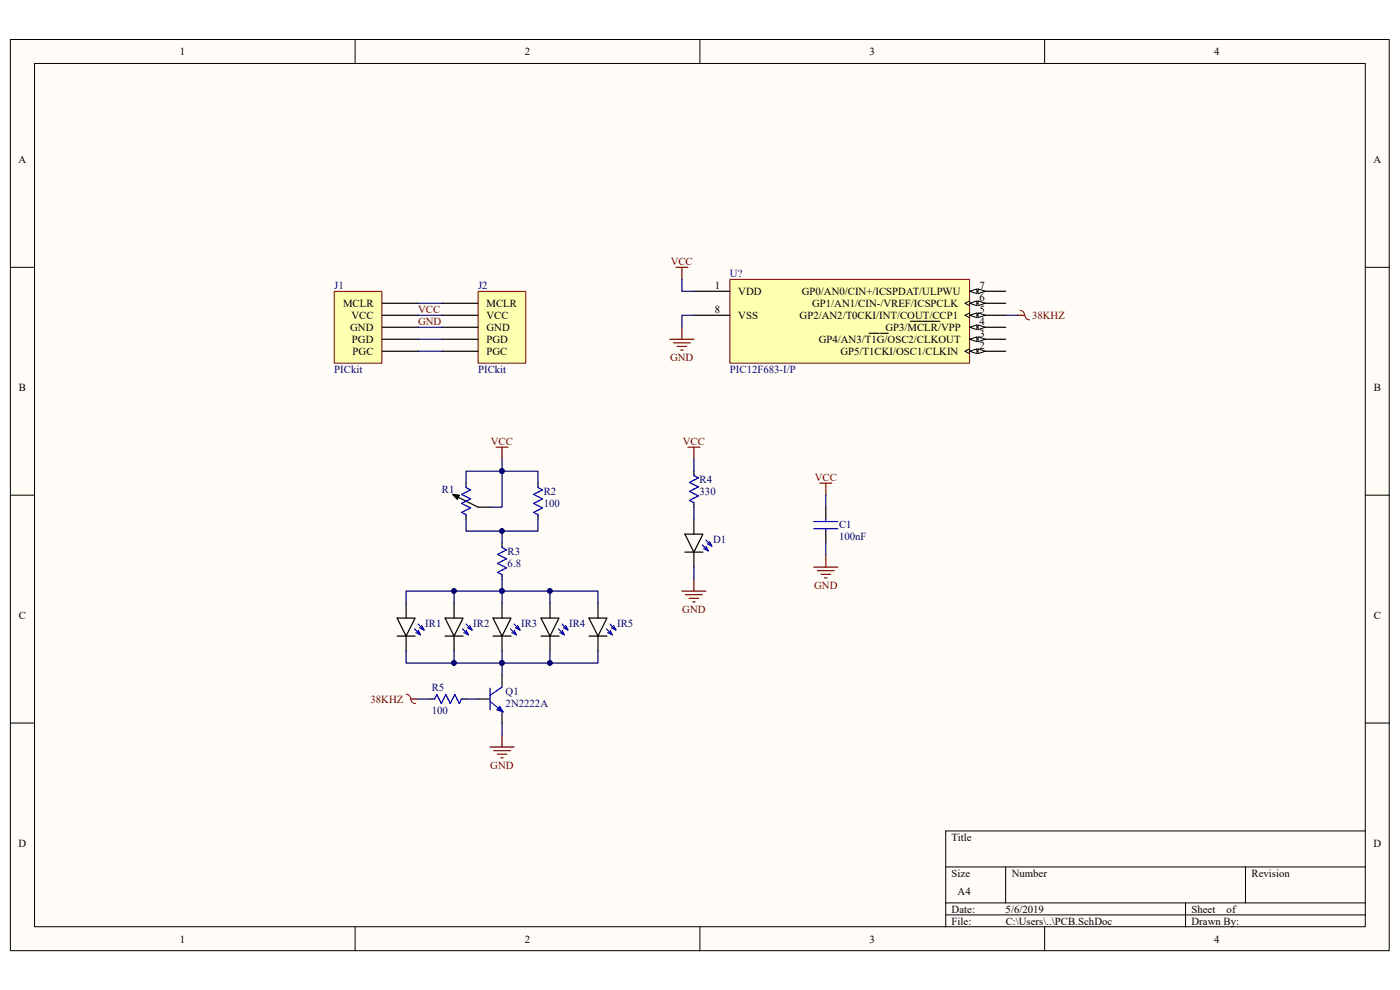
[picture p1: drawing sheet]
<svg xmlns="http://www.w3.org/2000/svg" width="297mm" height="210mm" viewBox="0 0 297 210" stroke-linecap="round" stroke-linejoin="round" font-family="sans-serif">
<path d="M2.2 8.4h292.5v193.3h-292.5z" fill="#fffcf8"/>
<path d="M2.2 8.4h292.5v193.3h-292.5z" fill="none" stroke="#000" stroke-width=".21"/>
<path d="M7.4 13.5h282.2v183.1h-282.2z" fill="#fffcf8"/>
<g fill="none" stroke="#000" stroke-width=".21">
<path d="M7.3 13.5h282.3v183.1h-282.3zM75.3 8.4v5.1M148.5 8.4v5.1M221.6 8.4v5.1M2.2 56.7h5.1M289.7 56.7h5.1M2.2 105h5.1M289.7 105h5.1M2.2 153.4h5.1M289.7 153.4h5.1M289.7 176.3h-89.1v20.3M75.3 196.6v5.1"/>
<path d="M148.5 196.6v5.1M200.6 183.9h89.1M200.6 191.5h89.1M200.6 194.1h89.1M213.4 183.9v7.6M221.6 196.6v5.1M251.5 191.5v5.1M264.2 183.9v7.6"/>
</g>
<path d="M71 61.8h10v15.2h-10z" fill="#ffffb0"/>
<path d="M70.9 61.8h10.1v15.2h-10.1z" fill="none" stroke="#800000" stroke-width=".21"/>
<path d="M81.1 64.3h7.6M81.1 66.9h7.6M81.1 69.4h7.6M81.1 72h7.6M81.1 74.5h7.6" fill="none" stroke="#000" stroke-width=".25"/>
<path d="M101.5 61.8h10v15.2h-10z" fill="#ffffb0"/>
<path d="M101.4 61.8h10.1v15.2h-10.1z" fill="none" stroke="#800000" stroke-width=".21"/>
<path d="M93.8 64.3h7.6M93.8 66.9h7.6M93.8 69.4h7.6M93.8 72h7.6M93.8 74.5h7.6" fill="none" stroke="#000" stroke-width=".25"/>
<path d="M154.9 59.3h50.8v17.7h-50.8z" fill="#ffffb0"/>
<path d="M154.9 59.3h50.8v17.7h-50.8z" fill="none" stroke="#800000" stroke-width=".21"/>
<path d="M147.2 61.8h7.6M205.7 74.5h7.7" fill="none" stroke="#000" stroke-width=".25"/>
<path d="M205.7 74l-1 .5 1 .5" fill="none" stroke="#000" stroke-width=".21"/>
<path d="M205.7 74.5l1.5-.5v1z" fill="#fffcf8"/>
<path d="M205.7 74.5l1.5-.5v1z" fill="none" stroke="#000" stroke-width=".21"/>
<path d="M207.5 74l1.5 .5-1.5 .5z" fill="#fffcf8"/>
<path d="M207.5 74l1.5 .5-1.5 .5z" fill="none" stroke="#000" stroke-width=".21"/>
<path d="M205.7 72h7.7" fill="none" stroke="#000" stroke-width=".25"/>
<path d="M205.7 72l1.5-.5v1z" fill="#fffcf8"/>
<path d="M205.7 72l1.5-.5v1z" fill="none" stroke="#000" stroke-width=".21"/>
<path d="M207.5 71.5l1.5 .5-1.5 .5z" fill="#fffcf8"/>
<path d="M207.5 71.5l1.5 .5-1.5 .5z" fill="none" stroke="#000" stroke-width=".21"/>
<path d="M184.4 70.7h2.1M186.8 70.7h1.6M205.7 69.4h7.7" fill="none" stroke="#000" stroke-width=".25"/>
<path d="M205.7 69.4l1.5-.5v1z" fill="#fffcf8"/>
<path d="M205.7 69.4l1.5-.5v1z" fill="none" stroke="#000" stroke-width=".21"/>
<path d="M207.5 68.9l1.5 .5-1.5 .5z" fill="#fffcf8"/>
<path d="M205.7 66.4l-1 .5 1 .5M207.5 68.9l1.5 .5-1.5 .5z" fill="none" stroke="#000" stroke-width=".21"/>
<path d="M193.1 68.2h3.4M196.6 68.2h2.8M205.7 66.9h7.7" fill="none" stroke="#000" stroke-width=".25"/>
<path d="M205.7 66.9l1.5-.5v1z" fill="#fffcf8"/>
<path d="M205.7 66.9l1.5-.5v1z" fill="none" stroke="#000" stroke-width=".21"/>
<path d="M207.5 66.4l1.5 .5-1.5 .5z" fill="#fffcf8"/>
<path d="M205.7 63.8l-1 .5 1 .5M207.5 66.4l1.5 .5-1.5 .5z" fill="none" stroke="#000" stroke-width=".21"/>
<path d="M205.7 64.3h7.7" fill="none" stroke="#000" stroke-width=".25"/>
<path d="M205.7 64.3l1.5-.5v1z" fill="#fffcf8"/>
<path d="M205.7 64.3l1.5-.5v1z" fill="none" stroke="#000" stroke-width=".21"/>
<path d="M207.5 63.8l1.5 .5-1.5 .5z" fill="#fffcf8"/>
<path d="M207.5 63.8l1.5 .5-1.5 .5z" fill="none" stroke="#000" stroke-width=".21"/>
<path d="M205.7 61.8h7.7" fill="none" stroke="#000" stroke-width=".25"/>
<path d="M205.7 61.8l1.5-.5v1z" fill="#fffcf8"/>
<path d="M205.7 61.8l1.5-.5v1z" fill="none" stroke="#000" stroke-width=".21"/>
<path d="M207.5 61.3l1.5 .5-1.5 .5z" fill="#fffcf8"/>
<path d="M207.5 61.3l1.5 .5-1.5 .5zM96 104.9l1.5 .1-.5 1z" fill="none" stroke="#000" stroke-width=".21"/>
<g fill="none" stroke="#000" stroke-width=".25">
<path d="M147.2 66.9h7.6M147.2 100v.6M96.3 105l5.1 2.6h2.6M98.9 102.5v.6M98.9 109.5v.6M106.5 115.2v.7M114.1 102.5v.6M114.1 109.5v.6M145.3 113.3h3.8l-1.9 3.8zM145.3 117.1h3.8M147.2 106.9v.7M147.2 110.1v3.2"/>
<path d="M147.2 117.1v3.2M175.2 107.6v2.5M175.2 112.7v2.5M84.2 131.1h3.9l-1.9 3.8zM84.2 134.9h3.9M86.2 127.9v3.2M86.2 134.9v3.2M94.4 131.1h3.8l-1.9 3.8zM94.4 134.9h3.8M96.3 127.9v3.2M96.3 134.9v3.2M104.6 131.1h3.8l-1.9 3.8z"/>
<path d="M104.6 134.9h3.8M106.5 122.2v.7M106.5 127.9v3.2M106.5 134.9v3.2M114.8 131.1h3.8l-1.9 3.8zM114.8 134.9h3.8M116.7 127.9v3.2M116.7 134.9v3.2M124.9 131.1h3.9l-1.9 3.8zM124.9 134.9h3.9M126.9 127.9v3.2M126.9 134.9v3.2"/>
<path d="M101.4 148.3h2.6M106.5 143.2v2.5M106.5 150.8v2.6"/>
</g>
<g fill="none" stroke="#800000" stroke-width=".25">
<path d="M143.4 56.7h2.5M144.7 56.7v2.5M142.1 72h5.1M142.9 72.7h3.5M143.6 73.5h2.1M144.4 74.3h.5M144.7 69.4v2.6M215.9 66.9h1.5M105.2 94.9h2.6M106.5 94.9v2.5M145.9 94.9h2.6M147.2 94.9v2.5"/>
<path d="M173.9 102.5h2.6M175.2 102.5v2.5M175.2 117.8v2.5M144.7 125.4h5.1M145.4 126.2h3.6M146.2 126.9h2M147 127.7h.5M147.2 122.9v2.5M172.6 120.3h5.1M173.4 121.1h3.6M174.2 121.8h2M174.9 122.6h.5"/>
</g>
<path d="M216.4 65.9a1 1 0 0 1 1 1M217.4 66.9a.99 .99 0 0 0 1 .9" fill="none" stroke="#800000" stroke-width=".21"/>
<path d="M96 104.9l1.5 .1-.5 1z" fill="#000"/>
<g fill="none" stroke="#0000bf" stroke-width=".25">
<path d="M98.9 103.1v.3l.9 .5-1.9 1 1 .5M98.9 109.2v.3M98.9 105.3l.9 .5-1.9 1 1 .5M98.9 107.3l.9 .4-1.9 1 1 .5M106.5 115.9v.3M106.5 118.1l1 .5-1.9 .9 .9 .5M106.5 116.2l1 .4-1.9 1 .9 .5M114.1 103.1v.3M114.2 107.3l.9 .4-1.9 1 .9 .5v.3M114.2 105.4l.9 .4-1.9 1 .9 .5M114.2 103.5l.9 .4-1.9 1 .9 .4M147.2 100.6v.3"/>
<path d="M147.2 104.7l1 .5M147.2 102.8l1 .5M147.2 100.9l1 .5M148.1 105.2l-1.8 1 .9 .4v.3M148.1 103.3l-1.8 1 .9 .4M148.1 101.4l-1.8 .9 .9 .5M149 115.6l1.3 1.3M149.8 114.6l1.2 1.3M149.8 115.9l.5 1-1-.5M150.5 114.9l.5 1-.9-.5M172.6 112.2h5.1M172.6 110.6h5.1"/>
<path d="M175.2 110.1v.5M175.2 112.2v.5M87.9 133.4l1.3 1.3M88.7 132.4l1.3 1.3M88.7 133.7l.5 1-1-.5M89.5 132.7l.5 1-1-.5M98.1 133.4l1.3 1.3M98.9 132.4l1.2 1.3M98.9 133.7l.5 1-1-.5M99.7 132.7l.4 1-.9-.5M106.5 120l1 .5-1.9 .9 .9 .5v.3M108.3 133.4l1.3 1.3"/>
<path d="M109 132.4l1.3 1.3M109.1 133.7l.5 1-1-.5M109.8 132.7l.5 1-.9-.5M118.5 133.4l1.2 1.3M119.2 132.4l1.3 1.3M119.3 133.7l.4 1-.9-.5M120 132.7l.5 1-1-.5M128.6 133.4l1.3 1.3M129.4 132.4l1.3 1.3M129.4 133.7l.5 1-1-.5M130.2 132.7l.5 1-1-.5"/>
</g>
<path d="M104 146v4.6M106.5 145.7l-2.5 1.8" fill="none" stroke="#00f" stroke-width=".25"/>
<path d="M104 148.8l2.5 2" fill="none" stroke="#03c" stroke-width=".25"/>
<path d="M106 149.8l.8 1.3-1.4-.5z" fill="#03c"/>
<path d="M106 149.8l.8 1.3-1.4-.5z" fill="none" stroke="#03c" stroke-width=".21"/>
<path d="M91.2 148.3h.7M98.2 148.3h.7" fill="none" stroke="#000" stroke-width=".25"/>
<path d="M91.9 148.3h.3l.5-1 .9 2 1-2 .9 2 1-2 .9 2 .5-1h.3" fill="none" stroke="#0000bf" stroke-width=".25"/>
<path d="M86.2 147.3a1.32 1.32 0 0 1 1 1.4 1.01 1.01 0 0 0 1 .6" fill="none" stroke="#800000" stroke-width=".21"/>
<path d="M87.2 148.3h1.5M104 158.5h5M104.7 159.2h3.6M105.5 160h2M106.5 155.9v2.6M106.3 160.8h.5" fill="none" stroke="#800000" stroke-width=".25"/>
<g fill="none" stroke="#000080" stroke-width=".25">
<path d="M144.7 59.2v2.6h2.5M88.7 64.3h5.1M88.7 66.9h5.1M88.7 69.4h5.1M88.7 72h5.1M88.7 74.5h5.1M147.2 66.9h-2.5v2.5M213.4 66.9h2.5M106.5 97.4v2.6h-7.6v2.5M147.2 97.4v2.6M98.9 110.1v2.6h15.2v-2.6M106.5 112.7v2.5"/>
<path d="M114.1 102.5v-2.5h-7.6v7.6h-2.5M147.2 107.6v2.5M175.2 105v2.6M175.2 115.2v2.6M86.2 127.9v-2.5h40.7v2.5M86.2 138.1v2.6h40.7v-2.6M96.3 125.4v2.5M96.3 138.1v2.6M106.5 122.9v5M106.5 138.1v5.1M116.7 125.4v2.5M116.7 138.1v2.6"/>
<path d="M147.2 120.3v2.6M88.7 148.3h2.5M98.9 148.3h2.5M106.5 153.4v2.5"/>
</g>
<g fill="#000080" stroke="#000080" stroke-width=".21">
<circle cx="106.5" cy="99.9" r=".48"/>
<circle cx="106.5" cy="112.6" r=".48"/>
<circle cx="96.3" cy="125.4" r=".48"/>
<circle cx="106.5" cy="125.4" r=".48"/>
<circle cx="116.7" cy="125.4" r=".48"/>
<circle cx="96.3" cy="140.6" r=".48"/>
<circle cx="106.5" cy="140.6" r=".48"/>
<circle cx="116.7" cy="140.6" r=".48"/>
</g>
<g font-size="2.3">
<text x="38.2" y="11.7">1</text>
<text x="111.3" y="11.7">2</text>
<text x="184.5" y="11.7">3</text>
<text x="257.6" y="11.7">4</text>
<text x="3.9" y="34.6">A</text>
<text x="291.4" y="34.6">A</text>
<text x="72.8" y="65.1">MCLR</text>
<text x="103.2" y="65.1">MCLR</text>
<text x="151.6" y="61.3">1</text>
<text x="156.6" y="62.6">VDD</text>
<text x="170.1" y="62.6">GP0/AN0/CIN+/ICSPDAT/ULPWU</text>
<text x="172.3" y="65.1">GP1/AN1/CIN-/VREF/ICSPCLK</text>
<text x="207.8" y="63.8">6</text>
<text x="207.8" y="61.3">7</text>
<text x="74.3" y="70.2">GND</text>
<text x="74.5" y="67.6">VCC</text>
<text x="103.2" y="67.6">VCC</text>
<text x="103.2" y="70.2">GND</text>
<text x="151.6" y="66.4">8</text>
<text x="156.6" y="67.6">VSS</text>
<text x="169.6" y="67.6">GP2/AN2/T0CKI/INT/COUT/CCP1</text>
<text x="187.8" y="70.2">GP3/MCLR/VPP</text>
<text x="207.8" y="71.5">3</text>
<text x="207.8" y="68.9">4</text>
<text x="207.8" y="66.4">5</text>
<text x="74.7" y="72.7">PGD</text>
<text x="74.8" y="75.3">PGC</text>
<text x="103.2" y="72.7">PGD</text>
<text x="103.2" y="75.3">PGC</text>
<text x="173.7" y="72.7">GP4/AN3/T1G/OSC2/CLKOUT</text>
<text x="178.3" y="75.3">GP5/T1CKI/OSC1/CLKIN</text>
<text x="207.8" y="74">2</text>
<text x="4" y="82.9">B</text>
<text x="291.5" y="82.9">B</text>
<text x="4" y="131.3">C</text>
<text x="291.5" y="131.3">C</text>
<text x="3.9" y="179.6">D</text>
<text x="201.9" y="178.3">Title</text>
<text x="291.4" y="179.6">D</text>
<text x="201.9" y="186">Size</text>
<text x="214.6" y="186">Number</text>
<text x="265.5" y="186">Revision</text>
<text x="203.2" y="189.8">A4</text>
<text x="201.9" y="193.6">Date:</text>
<text x="201.9" y="196.1">File:</text>
<text x="213.3" y="193.6">5/6/2019</text>
<text x="213.4" y="196.1">C:\Users\..\PCB.SchDoc</text>
<text x="252.8" y="196.1">Drawn By:</text>
<text x="252.8" y="193.6">Sheet</text>
<text x="260.2" y="193.6">of</text>
<text x="38.2" y="199.9">1</text>
<text x="111.3" y="199.9">2</text>
<text x="184.5" y="199.9">3</text>
<text x="257.6" y="199.9">4</text>
</g>
<g font-size="2.3" fill="#800000">
<text x="142.3" y="56.2">VCC</text>
<text x="88.7" y="66.4">VCC</text>
<text x="88.7" y="68.9">GND</text>
<text x="218.9" y="67.6">38KHZ</text>
<text x="142.2" y="76.6">GND</text>
<text x="104.1" y="94.4">VCC</text>
<text x="144.9" y="94.4">VCC</text>
<text x="172.8" y="102">VCC</text>
<text x="172.7" y="124.9">GND</text>
<text x="144.7" y="130">GND</text>
<text x="78.6" y="149.1">38KHZ</text>
<text x="104" y="163.1">GND</text>
</g>
<g font-size="2.3" fill="#000080">
<text x="154.9" y="58.8">U?</text>
<text x="70.9" y="61.3">J1</text>
<text x="101.4" y="61.3">J2</text>
<text x="70.9" y="79.1">PICkit</text>
<text x="101.4" y="79.1">PICkit</text>
<text x="154.9" y="79.1">PIC12F683-I/P</text>
<text x="93.8" y="104.6">R1</text>
<text x="115.4" y="107.5">100</text>
<text x="115.4" y="104.9">R2</text>
<text x="148.4" y="104.9">330</text>
<text x="148.4" y="102.4">R4</text>
<text x="178" y="111.9">C1</text>
<text x="107.7" y="117.6">R3</text>
<text x="151.3" y="115.1">D1</text>
<text x="178" y="114.5">100nF</text>
<text x="107.7" y="120.2">6.8</text>
<text x="90.2" y="132.9">IR1</text>
<text x="100.4" y="132.9">IR2</text>
<text x="110.6" y="132.9">IR3</text>
<text x="120.7" y="132.9">IR4</text>
<text x="130.9" y="132.9">IR5</text>
<text x="91.6" y="146.6">R5</text>
<text x="107.3" y="147.5">Q1</text>
<text x="91.6" y="151.6">100</text>
<text x="107.3" y="150.1">2N2222A</text>
</g>
</svg>
